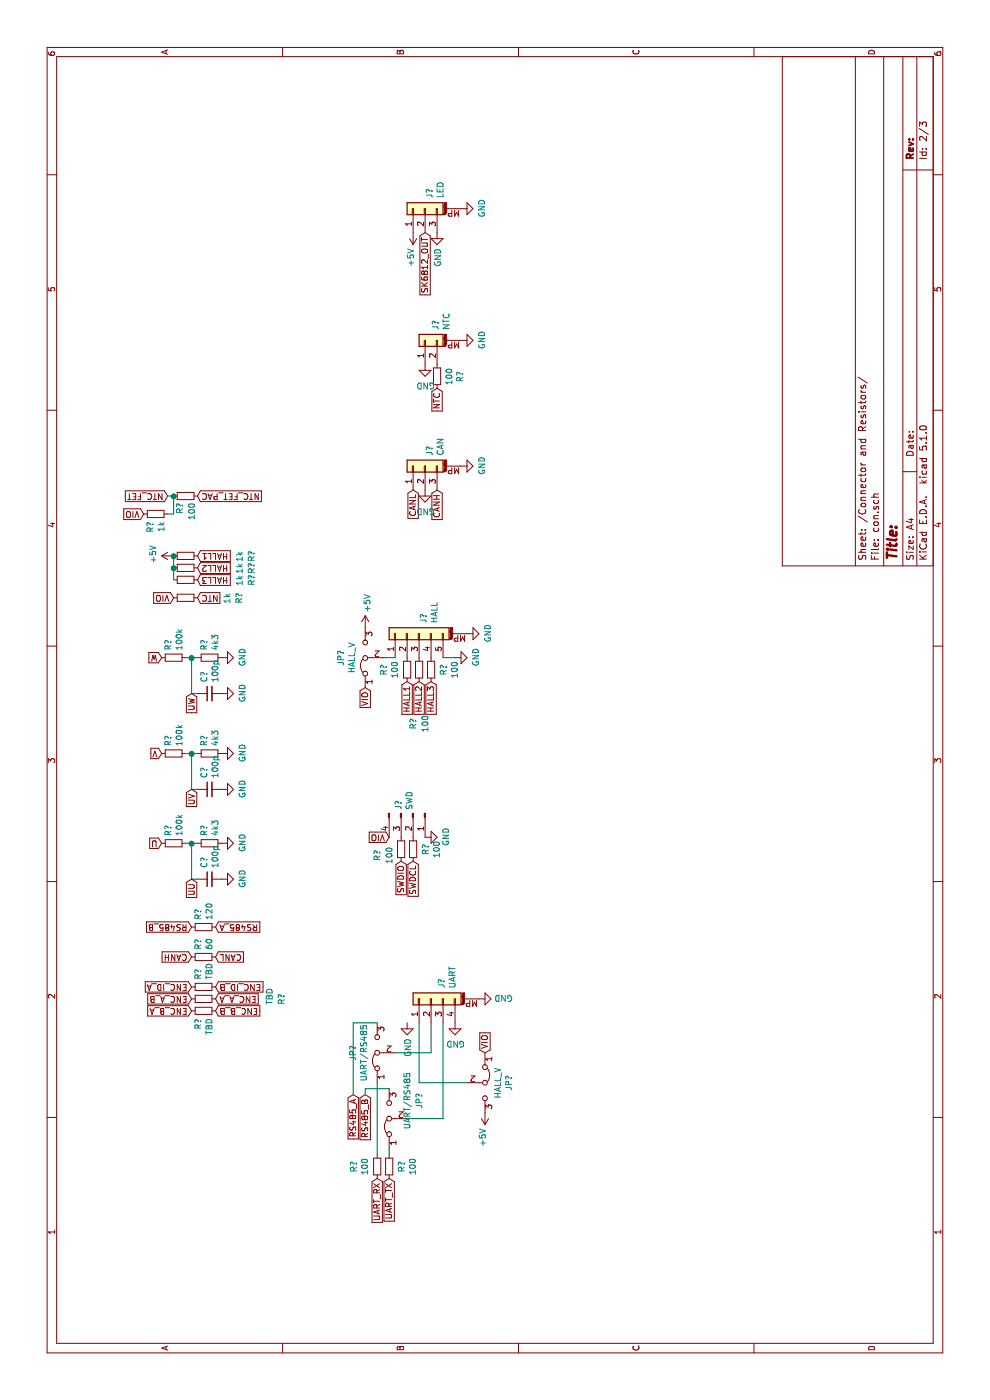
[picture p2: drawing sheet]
EESchema Schematic File Version 4
LIBS:PAC5523-cache
EELAYER 29 0
EELAYER END
$Descr A4 11693 8268
encoding utf-8
Sheet 2 3
Title ""
Date ""
Rev ""
Comp ""
Comment1 ""
Comment2 ""
Comment3 ""
Comment4 ""
$EndDescr
Text GLabel 7050 1650 3    50   Input ~ 0
HALL1
Text GLabel 6950 1650 3    50   Input ~ 0
HALL2
Text GLabel 6850 1650 3    50   Input ~ 0
HALL3
$Comp
L Device:R_Small R?
U 1 1
P 7050 1550
AR Path="/5D5B747D" Ref="R?"  Part="1" 
AR Path="/5D59ABFE/5D5B747D" Ref="R?"  Part="1" 
F 0 "R?" H 7000 1000 50  0000 L CNN
F 1 "1k" H 7000 1100 50  0000 L CNN
F 2 "Resistor_SMD:R_0603_1608Metric" H 7050 1550 50  0001 C CNN
F 3 "~" H 7050 1550 50  0001 C CNN
	1    7050 1550
	1    0    0    -1  
$EndComp
$Comp
L Device:R_Small R?
U 1 1
P 6950 1550
AR Path="/5D5B7483" Ref="R?"  Part="1" 
AR Path="/5D59ABFE/5D5B7483" Ref="R?"  Part="1" 
F 0 "R?" H 6900 1000 50  0000 L CNN
F 1 "1k" H 6900 1100 50  0000 L CNN
F 2 "Resistor_SMD:R_0603_1608Metric" H 6950 1550 50  0001 C CNN
F 3 "~" H 6950 1550 50  0001 C CNN
	1    6950 1550
	1    0    0    -1  
$EndComp
$Comp
L Device:R_Small R?
U 1 1
P 6850 1550
AR Path="/5D5B7489" Ref="R?"  Part="1" 
AR Path="/5D59ABFE/5D5B7489" Ref="R?"  Part="1" 
F 0 "R?" H 6800 1000 50  0000 L CNN
F 1 "1k" H 6800 1100 50  0000 L CNN
F 2 "Resistor_SMD:R_0603_1608Metric" H 6850 1550 50  0001 C CNN
F 3 "~" H 6850 1550 50  0001 C CNN
	1    6850 1550
	1    0    0    -1  
$EndComp
Wire Wire Line
	6850 1450 6950 1450
Connection ~ 6950 1450
Wire Wire Line
	6950 1450 7050 1450
$Comp
L Device:R_Small R?
U 1 1
P 6200 1450
AR Path="/5D5B7493" Ref="R?"  Part="1" 
AR Path="/5D59ABFE/5D5B7493" Ref="R?"  Part="1" 
F 0 "R?" H 6259 1496 50  0000 L CNN
F 1 "100k" H 6259 1405 50  0000 L CNN
F 2 "Resistor_SMD:R_0603_1608Metric" H 6200 1450 50  0001 C CNN
F 3 "~" H 6200 1450 50  0001 C CNN
	1    6200 1450
	1    0    0    -1  
$EndComp
$Comp
L Device:R_Small R?
U 1 1
P 6200 1750
AR Path="/5D5B7499" Ref="R?"  Part="1" 
AR Path="/5D59ABFE/5D5B7499" Ref="R?"  Part="1" 
F 0 "R?" H 6259 1796 50  0000 L CNN
F 1 "4k3" H 6259 1705 50  0000 L CNN
F 2 "Resistor_SMD:R_0603_1608Metric" H 6200 1750 50  0001 C CNN
F 3 "~" H 6200 1750 50  0001 C CNN
	1    6200 1750
	1    0    0    -1  
$EndComp
$Comp
L Device:C_Small C?
U 1 1
P 5900 1750
AR Path="/5D5B749F" Ref="C?"  Part="1" 
AR Path="/5D59ABFE/5D5B749F" Ref="C?"  Part="1" 
F 0 "C?" H 5992 1796 50  0000 L CNN
F 1 "100p" H 5992 1705 50  0000 L CNN
F 2 "Capacitor_SMD:C_0603_1608Metric" H 5900 1750 50  0001 C CNN
F 3 "~" H 5900 1750 50  0001 C CNN
	1    5900 1750
	1    0    0    -1  
$EndComp
$Comp
L power:GND #PWR?
U 1 1
P 6200 1850
AR Path="/5D5B74A5" Ref="#PWR?"  Part="1" 
AR Path="/5D59ABFE/5D5B74A5" Ref="#PWR?"  Part="1" 
F 0 "#PWR?" H 6200 1600 50  0001 C CNN
F 1 "GND" H 6205 1677 50  0000 C CNN
F 2 "" H 6200 1850 50  0001 C CNN
F 3 "" H 6200 1850 50  0001 C CNN
	1    6200 1850
	1    0    0    -1  
$EndComp
$Comp
L power:GND #PWR?
U 1 1
P 5900 1850
AR Path="/5D5B74AB" Ref="#PWR?"  Part="1" 
AR Path="/5D59ABFE/5D5B74AB" Ref="#PWR?"  Part="1" 
F 0 "#PWR?" H 5900 1600 50  0001 C CNN
F 1 "GND" H 5905 1677 50  0000 C CNN
F 2 "" H 5900 1850 50  0001 C CNN
F 3 "" H 5900 1850 50  0001 C CNN
	1    5900 1850
	1    0    0    -1  
$EndComp
Wire Wire Line
	6200 1550 6200 1600
Wire Wire Line
	6200 1600 5900 1600
Wire Wire Line
	5900 1600 5900 1650
Connection ~ 6200 1600
Wire Wire Line
	6200 1600 6200 1650
Text GLabel 6200 1350 1    50   Input ~ 0
W
Text GLabel 5900 1600 0    50   Input ~ 0
UW
$Comp
L Device:R_Small R?
U 1 1
P 5400 1450
AR Path="/5D5B74B8" Ref="R?"  Part="1" 
AR Path="/5D59ABFE/5D5B74B8" Ref="R?"  Part="1" 
F 0 "R?" H 5459 1496 50  0000 L CNN
F 1 "100k" H 5459 1405 50  0000 L CNN
F 2 "Resistor_SMD:R_0603_1608Metric" H 5400 1450 50  0001 C CNN
F 3 "~" H 5400 1450 50  0001 C CNN
	1    5400 1450
	1    0    0    -1  
$EndComp
$Comp
L Device:R_Small R?
U 1 1
P 5400 1750
AR Path="/5D5B74BE" Ref="R?"  Part="1" 
AR Path="/5D59ABFE/5D5B74BE" Ref="R?"  Part="1" 
F 0 "R?" H 5459 1796 50  0000 L CNN
F 1 "4k3" H 5459 1705 50  0000 L CNN
F 2 "Resistor_SMD:R_0603_1608Metric" H 5400 1750 50  0001 C CNN
F 3 "~" H 5400 1750 50  0001 C CNN
	1    5400 1750
	1    0    0    -1  
$EndComp
$Comp
L Device:C_Small C?
U 1 1
P 5100 1750
AR Path="/5D5B74C4" Ref="C?"  Part="1" 
AR Path="/5D59ABFE/5D5B74C4" Ref="C?"  Part="1" 
F 0 "C?" H 5192 1796 50  0000 L CNN
F 1 "100p" H 5192 1705 50  0000 L CNN
F 2 "Capacitor_SMD:C_0603_1608Metric" H 5100 1750 50  0001 C CNN
F 3 "~" H 5100 1750 50  0001 C CNN
	1    5100 1750
	1    0    0    -1  
$EndComp
$Comp
L power:GND #PWR?
U 1 1
P 5400 1850
AR Path="/5D5B74CA" Ref="#PWR?"  Part="1" 
AR Path="/5D59ABFE/5D5B74CA" Ref="#PWR?"  Part="1" 
F 0 "#PWR?" H 5400 1600 50  0001 C CNN
F 1 "GND" H 5405 1677 50  0000 C CNN
F 2 "" H 5400 1850 50  0001 C CNN
F 3 "" H 5400 1850 50  0001 C CNN
	1    5400 1850
	1    0    0    -1  
$EndComp
$Comp
L power:GND #PWR?
U 1 1
P 5100 1850
AR Path="/5D5B74D0" Ref="#PWR?"  Part="1" 
AR Path="/5D59ABFE/5D5B74D0" Ref="#PWR?"  Part="1" 
F 0 "#PWR?" H 5100 1600 50  0001 C CNN
F 1 "GND" H 5105 1677 50  0000 C CNN
F 2 "" H 5100 1850 50  0001 C CNN
F 3 "" H 5100 1850 50  0001 C CNN
	1    5100 1850
	1    0    0    -1  
$EndComp
Wire Wire Line
	5400 1550 5400 1600
Wire Wire Line
	5400 1600 5100 1600
Wire Wire Line
	5100 1600 5100 1650
Connection ~ 5400 1600
Wire Wire Line
	5400 1600 5400 1650
Text GLabel 5400 1350 1    50   Input ~ 0
V
Text GLabel 5100 1600 0    50   Input ~ 0
UV
$Comp
L Device:R_Small R?
U 1 1
P 4650 1450
AR Path="/5D5B74DD" Ref="R?"  Part="1" 
AR Path="/5D59ABFE/5D5B74DD" Ref="R?"  Part="1" 
F 0 "R?" H 4709 1496 50  0000 L CNN
F 1 "100k" H 4709 1405 50  0000 L CNN
F 2 "Resistor_SMD:R_0603_1608Metric" H 4650 1450 50  0001 C CNN
F 3 "~" H 4650 1450 50  0001 C CNN
	1    4650 1450
	1    0    0    -1  
$EndComp
$Comp
L Device:R_Small R?
U 1 1
P 4650 1750
AR Path="/5D5B74E3" Ref="R?"  Part="1" 
AR Path="/5D59ABFE/5D5B74E3" Ref="R?"  Part="1" 
F 0 "R?" H 4709 1796 50  0000 L CNN
F 1 "4k3" H 4709 1705 50  0000 L CNN
F 2 "Resistor_SMD:R_0603_1608Metric" H 4650 1750 50  0001 C CNN
F 3 "~" H 4650 1750 50  0001 C CNN
	1    4650 1750
	1    0    0    -1  
$EndComp
$Comp
L Device:C_Small C?
U 1 1
P 4350 1750
AR Path="/5D5B74E9" Ref="C?"  Part="1" 
AR Path="/5D59ABFE/5D5B74E9" Ref="C?"  Part="1" 
F 0 "C?" H 4442 1796 50  0000 L CNN
F 1 "100p" H 4442 1705 50  0000 L CNN
F 2 "Capacitor_SMD:C_0603_1608Metric" H 4350 1750 50  0001 C CNN
F 3 "~" H 4350 1750 50  0001 C CNN
	1    4350 1750
	1    0    0    -1  
$EndComp
$Comp
L power:GND #PWR?
U 1 1
P 4650 1850
AR Path="/5D5B74EF" Ref="#PWR?"  Part="1" 
AR Path="/5D59ABFE/5D5B74EF" Ref="#PWR?"  Part="1" 
F 0 "#PWR?" H 4650 1600 50  0001 C CNN
F 1 "GND" H 4655 1677 50  0000 C CNN
F 2 "" H 4650 1850 50  0001 C CNN
F 3 "" H 4650 1850 50  0001 C CNN
	1    4650 1850
	1    0    0    -1  
$EndComp
$Comp
L power:GND #PWR?
U 1 1
P 4350 1850
AR Path="/5D5B74F5" Ref="#PWR?"  Part="1" 
AR Path="/5D59ABFE/5D5B74F5" Ref="#PWR?"  Part="1" 
F 0 "#PWR?" H 4350 1600 50  0001 C CNN
F 1 "GND" H 4355 1677 50  0000 C CNN
F 2 "" H 4350 1850 50  0001 C CNN
F 3 "" H 4350 1850 50  0001 C CNN
	1    4350 1850
	1    0    0    -1  
$EndComp
Wire Wire Line
	4650 1550 4650 1600
Wire Wire Line
	4650 1600 4350 1600
Wire Wire Line
	4350 1600 4350 1650
Connection ~ 4650 1600
Wire Wire Line
	4650 1600 4650 1650
Text GLabel 4650 1350 1    50   Input ~ 0
U
Text GLabel 4350 1600 0    50   Input ~ 0
UU
Text GLabel 7550 1400 1    50   Input ~ 0
NTC_FET
$Comp
L Device:R_Small R?
U 1 1
P 7550 1550
AR Path="/5D5B7503" Ref="R?"  Part="1" 
AR Path="/5D59ABFE/5D5B7503" Ref="R?"  Part="1" 
F 0 "R?" H 7400 1600 50  0000 L CNN
F 1 "100" H 7350 1500 50  0000 L CNN
F 2 "Resistor_SMD:R_0603_1608Metric" H 7550 1550 50  0001 C CNN
F 3 "~" H 7550 1550 50  0001 C CNN
	1    7550 1550
	1    0    0    -1  
$EndComp
Wire Wire Line
	7550 1450 7400 1450
Wire Wire Line
	7400 1450 7400 1400
$Comp
L Device:R_Small R?
U 1 1
P 7400 1300
AR Path="/5D5B750B" Ref="R?"  Part="1" 
AR Path="/5D59ABFE/5D5B750B" Ref="R?"  Part="1" 
F 0 "R?" H 7342 1346 50  0000 R CNN
F 1 "1k" H 7342 1255 50  0000 R CNN
F 2 "Resistor_SMD:R_0603_1608Metric" H 7400 1300 50  0001 C CNN
F 3 "~" H 7400 1300 50  0001 C CNN
	1    7400 1300
	1    0    0    -1  
$EndComp
Wire Wire Line
	7550 1400 7550 1450
Connection ~ 7550 1450
Text GLabel 7400 1200 1    50   Input ~ 0
VIO
$Comp
L Device:R_Small R?
U 1 1
P 6700 1550
AR Path="/5D5B7514" Ref="R?"  Part="1" 
AR Path="/5D59ABFE/5D5B7514" Ref="R?"  Part="1" 
F 0 "R?" H 6750 2000 50  0000 R CNN
F 1 "1k" H 6750 1900 50  0000 R CNN
F 2 "Resistor_SMD:R_0603_1608Metric" H 6700 1550 50  0001 C CNN
F 3 "~" H 6700 1550 50  0001 C CNN
	1    6700 1550
	-1   0    0    1   
$EndComp
Text GLabel 6700 1450 1    50   Input ~ 0
VIO
Text GLabel 7550 1650 3    50   Input ~ 0
NTC_FET_PAC
Text GLabel 6700 1650 3    50   Input ~ 0
NTC
Text GLabel 3700 1600 1    50   Input ~ 0
CANH
Text GLabel 3700 1800 3    50   Input ~ 0
CANL
$Comp
L Device:R_Small R?
U 1 1
P 3700 1700
AR Path="/5D5B751F" Ref="R?"  Part="1" 
AR Path="/5D59ABFE/5D5B751F" Ref="R?"  Part="1" 
F 0 "R?" H 3759 1746 50  0000 L CNN
F 1 "60" H 3759 1655 50  0000 L CNN
F 2 "Resistor_SMD:R_0603_1608Metric" H 3700 1700 50  0001 C CNN
F 3 "~" H 3700 1700 50  0001 C CNN
	1    3700 1700
	1    0    0    -1  
$EndComp
Text GLabel 3950 1800 3    50   Input ~ 0
RS485_A
Text GLabel 3950 1600 1    50   Input ~ 0
RS485_B
$Comp
L Device:R_Small R?
U 1 1
P 3950 1700
AR Path="/5D5B7527" Ref="R?"  Part="1" 
AR Path="/5D59ABFE/5D5B7527" Ref="R?"  Part="1" 
F 0 "R?" H 4009 1746 50  0000 L CNN
F 1 "120" H 4009 1655 50  0000 L CNN
F 2 "Resistor_SMD:R_0603_1608Metric" H 3950 1700 50  0001 C CNN
F 3 "~" H 3950 1700 50  0001 C CNN
	1    3950 1700
	1    0    0    -1  
$EndComp
Text GLabel 3350 1600 1    50   Input ~ 0
ENC_A_B
Text GLabel 3350 1800 3    50   Input ~ 0
ENC_A_A
Text GLabel 3250 1600 1    50   Input ~ 0
ENC_B_A
Text GLabel 3250 1800 3    50   Input ~ 0
ENC_B_B
Text GLabel 3450 1800 3    50   Input ~ 0
ENC_ID_B
Text GLabel 3450 1600 1    50   Input ~ 0
ENC_ID_A
$Comp
L Device:R_Small R?
U 1 1
P 3250 1700
AR Path="/5D5B7533" Ref="R?"  Part="1" 
AR Path="/5D59ABFE/5D5B7533" Ref="R?"  Part="1" 
F 0 "R?" H 3191 1746 50  0000 R CNN
F 1 "TBD" H 3191 1655 50  0000 R CNN
F 2 "Resistor_SMD:R_0603_1608Metric" H 3250 1700 50  0001 C CNN
F 3 "~" H 3250 1700 50  0001 C CNN
	1    3250 1700
	1    0    0    -1  
$EndComp
$Comp
L Device:R_Small R?
U 1 1
P 3350 1700
AR Path="/5D5B7539" Ref="R?"  Part="1" 
AR Path="/5D59ABFE/5D5B7539" Ref="R?"  Part="1" 
F 0 "R?" H 3300 1050 50  0000 L CNN
F 1 "TBD" H 3300 1150 50  0000 L CNN
F 2 "Resistor_SMD:R_0603_1608Metric" H 3350 1700 50  0001 C CNN
F 3 "~" H 3350 1700 50  0001 C CNN
	1    3350 1700
	1    0    0    -1  
$EndComp
$Comp
L Device:R_Small R?
U 1 1
P 3450 1700
AR Path="/5D5B753F" Ref="R?"  Part="1" 
AR Path="/5D59ABFE/5D5B753F" Ref="R?"  Part="1" 
F 0 "R?" H 3509 1746 50  0000 L CNN
F 1 "TBD" H 3509 1655 50  0000 L CNN
F 2 "Resistor_SMD:R_0603_1608Metric" H 3450 1700 50  0001 C CNN
F 3 "~" H 3450 1700 50  0001 C CNN
	1    3450 1700
	1    0    0    -1  
$EndComp
Text GLabel 9750 3550 0    50   Input ~ 0
SK6812_OUT
$Comp
L power:+5V #PWR?
U 1 1
P 9750 3450
AR Path="/5D5B7546" Ref="#PWR?"  Part="1" 
AR Path="/5D59ABFE/5D5B7546" Ref="#PWR?"  Part="1" 
F 0 "#PWR?" H 9750 3300 50  0001 C CNN
F 1 "+5V" V 9765 3578 50  0000 L CNN
F 2 "" H 9750 3450 50  0001 C CNN
F 3 "" H 9750 3450 50  0001 C CNN
	1    9750 3450
	0    -1   -1   0   
$EndComp
$Comp
L power:GND #PWR?
U 1 1
P 9750 3650
AR Path="/5D5B754C" Ref="#PWR?"  Part="1" 
AR Path="/5D59ABFE/5D5B754C" Ref="#PWR?"  Part="1" 
F 0 "#PWR?" H 9750 3400 50  0001 C CNN
F 1 "GND" V 9755 3522 50  0000 R CNN
F 2 "" H 9750 3650 50  0001 C CNN
F 3 "" H 9750 3650 50  0001 C CNN
	1    9750 3650
	0    1    1    0   
$EndComp
$Comp
L Device:R_Small R?
U 1 1
P 8550 3650
AR Path="/5D5B7552" Ref="R?"  Part="1" 
AR Path="/5D59ABFE/5D5B7552" Ref="R?"  Part="1" 
F 0 "R?" V 8354 3650 50  0000 C CNN
F 1 "100" V 8445 3650 50  0000 C CNN
F 2 "Resistor_SMD:R_0603_1608Metric" H 8550 3650 50  0001 C CNN
F 3 "~" H 8550 3650 50  0001 C CNN
	1    8550 3650
	0    -1   -1   0   
$EndComp
Text GLabel 8450 3650 0    50   Input ~ 0
NTC
$Comp
L power:GND #PWR?
U 1 1
P 7800 3850
AR Path="/5D5B7559" Ref="#PWR?"  Part="1" 
AR Path="/5D59ABFE/5D5B7559" Ref="#PWR?"  Part="1" 
F 0 "#PWR?" H 7800 3600 50  0001 C CNN
F 1 "GND" H 7805 3677 50  0000 C CNN
F 2 "" H 7800 3850 50  0001 C CNN
F 3 "" H 7800 3850 50  0001 C CNN
	1    7800 3850
	1    0    0    -1  
$EndComp
Text GLabel 7600 3450 0    50   Input ~ 0
CANL
Text GLabel 7600 3650 0    50   Input ~ 0
CANH
$Comp
L power:GND #PWR?
U 1 1
P 7600 3550
AR Path="/5D5B7561" Ref="#PWR?"  Part="1" 
AR Path="/5D59ABFE/5D5B7561" Ref="#PWR?"  Part="1" 
F 0 "#PWR?" H 7600 3300 50  0001 C CNN
F 1 "GND" H 7605 3377 50  0000 C CNN
F 2 "" H 7600 3550 50  0001 C CNN
F 3 "" H 7600 3550 50  0001 C CNN
	1    7600 3550
	0    1    1    0   
$EndComp
$Comp
L power:+5V #PWR?
U 1 1
P 6450 3050
AR Path="/5D5B7567" Ref="#PWR?"  Part="1" 
AR Path="/5D59ABFE/5D5B7567" Ref="#PWR?"  Part="1" 
F 0 "#PWR?" H 6450 2900 50  0001 C CNN
F 1 "+5V" V 6465 3178 50  0000 L CNN
F 2 "" H 6450 3050 50  0001 C CNN
F 3 "" H 6450 3050 50  0001 C CNN
	1    6450 3050
	0    1    1    0   
$EndComp
Wire Wire Line
	6200 3800 6200 3700
Wire Wire Line
	6200 3200 6200 3300
$Comp
L Jumper:Jumper_3_Bridged12 JP?
U 1 1
P 6200 3050
AR Path="/5D5B756F" Ref="JP?"  Part="1" 
AR Path="/5D59ABFE/5D5B756F" Ref="JP?"  Part="1" 
F 0 "JP?" H 6200 3254 50  0000 C CNN
F 1 "HALL_V" H 6200 3163 50  0000 C CNN
F 2 "Jumper:SolderJumper-3_P1.3mm_Bridged2Bar12_Pad1.0x1.5mm" H 6200 3050 50  0001 C CNN
F 3 "~" H 6200 3050 50  0001 C CNN
	1    6200 3050
	1    0    0    -1  
$EndComp
$Comp
L power:GND #PWR?
U 1 1
P 6200 3800
AR Path="/5D5B7575" Ref="#PWR?"  Part="1" 
AR Path="/5D59ABFE/5D5B7575" Ref="#PWR?"  Part="1" 
F 0 "#PWR?" H 6200 3550 50  0001 C CNN
F 1 "GND" H 6205 3627 50  0000 C CNN
F 2 "" H 6200 3800 50  0001 C CNN
F 3 "" H 6200 3800 50  0001 C CNN
	1    6200 3800
	1    0    0    -1  
$EndComp
$Comp
L Device:R_Small R?
U 1 1
P 6100 3500
AR Path="/5D5B757B" Ref="R?"  Part="1" 
AR Path="/5D59ABFE/5D5B757B" Ref="R?"  Part="1" 
F 0 "R?" V 6050 3050 50  0000 C CNN
F 1 "100" V 6150 3050 50  0000 C CNN
F 2 "Resistor_SMD:R_0603_1608Metric" H 6100 3500 50  0001 C CNN
F 3 "~" H 6100 3500 50  0001 C CNN
	1    6100 3500
	0    1    1    0   
$EndComp
$Comp
L Device:R_Small R?
U 1 1
P 6100 3400
AR Path="/5D5B7581" Ref="R?"  Part="1" 
AR Path="/5D59ABFE/5D5B7581" Ref="R?"  Part="1" 
F 0 "R?" V 5904 3400 50  0000 C CNN
F 1 "100" V 5995 3400 50  0000 C CNN
F 2 "Resistor_SMD:R_0603_1608Metric" H 6100 3400 50  0001 C CNN
F 3 "~" H 6100 3400 50  0001 C CNN
	1    6100 3400
	0    1    1    0   
$EndComp
Text GLabel 5950 3050 0    50   Input ~ 0
VIO
Text GLabel 6000 3600 0    50   Input ~ 0
HALL3
Text GLabel 6000 3500 0    50   Input ~ 0
HALL2
Text GLabel 6000 3400 0    50   Input ~ 0
HALL1
$Comp
L Device:R_Small R?
U 1 1
P 6100 3600
AR Path="/5D5B758B" Ref="R?"  Part="1" 
AR Path="/5D59ABFE/5D5B758B" Ref="R?"  Part="1" 
F 0 "R?" V 6204 3600 50  0000 C CNN
F 1 "100" V 6295 3600 50  0000 C CNN
F 2 "Resistor_SMD:R_0603_1608Metric" H 6100 3600 50  0001 C CNN
F 3 "~" H 6100 3600 50  0001 C CNN
	1    6100 3600
	0    1    1    0   
$EndComp
Wire Wire Line
	2650 3500 2650 3900
$Comp
L power:+5V #PWR?
U 1 1
P 2400 4050
AR Path="/5D5B7592" Ref="#PWR?"  Part="1" 
AR Path="/5D59ABFE/5D5B7592" Ref="#PWR?"  Part="1" 
F 0 "#PWR?" H 2400 3900 50  0001 C CNN
F 1 "+5V" V 2415 4178 50  0000 L CNN
F 2 "" H 2400 4050 50  0001 C CNN
F 3 "" H 2400 4050 50  0001 C CNN
	1    2400 4050
	0    -1   -1   0   
$EndComp
$Comp
L Jumper:Jumper_3_Bridged12 JP?
U 1 1
P 2650 4050
AR Path="/5D5B7598" Ref="JP?"  Part="1" 
AR Path="/5D59ABFE/5D5B7598" Ref="JP?"  Part="1" 
F 0 "JP?" H 2650 4254 50  0000 C CNN
F 1 "HALL_V" H 2650 4163 50  0000 C CNN
F 2 "Jumper:SolderJumper-3_P1.3mm_Bridged2Bar12_Pad1.0x1.5mm" H 2650 4050 50  0001 C CNN
F 3 "~" H 2650 4050 50  0001 C CNN
	1    2650 4050
	-1   0    0    1   
$EndComp
Text GLabel 2900 4050 2    50   Input ~ 0
VIO
Wire Wire Line
	3150 3500 2650 3500
$Comp
L Connector:Conn_01x04_Male J?
U 1 1
P 4900 3450
AR Path="/5D5B75A0" Ref="J?"  Part="1" 
AR Path="/5D59ABFE/5D5B75A0" Ref="J?"  Part="1" 
F 0 "J?" H 4872 3332 50  0000 R CNN
F 1 "SWD" H 4872 3423 50  0000 R CNN
F 2 "Connector_PinHeader_2.54mm:PinHeader_1x04_P2.54mm_Vertical" H 4900 3450 50  0001 C CNN
F 3 "~" H 4900 3450 50  0001 C CNN
	1    4900 3450
	-1   0    0    1   
$EndComp
Text GLabel 4700 3250 1    50   Input ~ 0
VIO
$Comp
L power:GND #PWR?
U 1 1
P 4700 3550
AR Path="/5D5B75A7" Ref="#PWR?"  Part="1" 
AR Path="/5D59ABFE/5D5B75A7" Ref="#PWR?"  Part="1" 
F 0 "#PWR?" H 4700 3300 50  0001 C CNN
F 1 "GND" H 4705 3377 50  0000 C CNN
F 2 "" H 4700 3550 50  0001 C CNN
F 3 "" H 4700 3550 50  0001 C CNN
	1    4700 3550
	1    0    0    -1  
$EndComp
$Comp
L power:GND #PWR?
U 1 1
P 3150 3400
AR Path="/5D5B75AD" Ref="#PWR?"  Part="1" 
AR Path="/5D59ABFE/5D5B75AD" Ref="#PWR?"  Part="1" 
F 0 "#PWR?" H 3150 3150 50  0001 C CNN
F 1 "GND" V 3155 3272 50  0000 R CNN
F 2 "" H 3150 3400 50  0001 C CNN
F 3 "" H 3150 3400 50  0001 C CNN
	1    3150 3400
	0    1    1    0   
$EndComp
Wire Wire Line
	2350 3700 3150 3700
Wire Wire Line
	2900 3600 3150 3600
Text GLabel 2550 2950 0    50   Input ~ 0
RS485_A
Text GLabel 1850 3250 0    50   Input ~ 0
UART_TX
Text GLabel 1850 3150 0    50   Input ~ 0
UART_RX
Text GLabel 2550 3050 0    50   Input ~ 0
RS485_B
$Comp
L Jumper:Jumper_3_Bridged12 JP?
U 1 1
P 2350 3250
AR Path="/5D5B75B9" Ref="JP?"  Part="1" 
AR Path="/5D59ABFE/5D5B75B9" Ref="JP?"  Part="1" 
F 0 "JP?" H 2500 3000 50  0000 C CNN
F 1 "UART/RS485" H 2500 3100 50  0000 C CNN
F 2 "Jumper:SolderJumper-3_P1.3mm_Bridged2Bar12_Pad1.0x1.5mm" H 2350 3250 50  0001 C CNN
F 3 "~" H 2350 3250 50  0001 C CNN
	1    2350 3250
	1    0    0    -1  
$EndComp
$Comp
L Jumper:Jumper_3_Bridged12 JP?
U 1 1
P 2900 3150
AR Path="/5D5B75BF" Ref="JP?"  Part="1" 
AR Path="/5D59ABFE/5D5B75BF" Ref="JP?"  Part="1" 
F 0 "JP?" H 2900 3354 50  0000 C CNN
F 1 "UART/RS485" H 2900 3263 50  0000 C CNN
F 2 "Jumper:SolderJumper-3_P1.3mm_Bridged2Bar12_Pad1.0x1.5mm" H 2900 3150 50  0001 C CNN
F 3 "~" H 2900 3150 50  0001 C CNN
	1    2900 3150
	1    0    0    -1  
$EndComp
Wire Wire Line
	2600 3250 2600 3050
Wire Wire Line
	3150 3150 3150 2950
Wire Wire Line
	2900 3600 2900 3300
Wire Wire Line
	2350 3700 2350 3400
$Comp
L power:GND #PWR?
U 1 1
P 3150 3800
AR Path="/5D5B75C9" Ref="#PWR?"  Part="1" 
AR Path="/5D59ABFE/5D5B75C9" Ref="#PWR?"  Part="1" 
F 0 "#PWR?" H 3150 3550 50  0001 C CNN
F 1 "GND" H 3155 3627 50  0000 C CNN
F 2 "" H 3150 3800 50  0001 C CNN
F 3 "" H 3150 3800 50  0001 C CNN
	1    3150 3800
	0    1    1    0   
$EndComp
$Comp
L Device:R_Small R?
U 1 1
P 1950 3250
AR Path="/5D5B75CF" Ref="R?"  Part="1" 
AR Path="/5D59ABFE/5D5B75CF" Ref="R?"  Part="1" 
F 0 "R?" V 2054 3250 50  0000 C CNN
F 1 "100" V 2145 3250 50  0000 C CNN
F 2 "Resistor_SMD:R_0603_1608Metric" H 1950 3250 50  0001 C CNN
F 3 "~" H 1950 3250 50  0001 C CNN
	1    1950 3250
	0    1    1    0   
$EndComp
$Comp
L Device:R_Small R?
U 1 1
P 1950 3150
AR Path="/5D5B75D5" Ref="R?"  Part="1" 
AR Path="/5D59ABFE/5D5B75D5" Ref="R?"  Part="1" 
F 0 "R?" V 1754 3150 50  0000 C CNN
F 1 "100" V 1845 3150 50  0000 C CNN
F 2 "Resistor_SMD:R_0603_1608Metric" H 1950 3150 50  0001 C CNN
F 3 "~" H 1950 3150 50  0001 C CNN
	1    1950 3150
	0    1    1    0   
$EndComp
Wire Wire Line
	2100 3250 2050 3250
Wire Wire Line
	2050 3150 2650 3150
Wire Wire Line
	2550 3050 2600 3050
Wire Wire Line
	2550 2950 3150 2950
$Comp
L Device:R_Small R?
U 1 1
P 4600 3350
AR Path="/5D5B75DF" Ref="R?"  Part="1" 
AR Path="/5D59ABFE/5D5B75DF" Ref="R?"  Part="1" 
F 0 "R?" V 4400 3300 50  0000 C CNN
F 1 "100" V 4500 3300 50  0000 C CNN
F 2 "Resistor_SMD:R_0603_1608Metric" H 4600 3350 50  0001 C CNN
F 3 "~" H 4600 3350 50  0001 C CNN
	1    4600 3350
	0    1    1    0   
$EndComp
$Comp
L Device:R_Small R?
U 1 1
P 4600 3450
AR Path="/5D5B75E5" Ref="R?"  Part="1" 
AR Path="/5D59ABFE/5D5B75E5" Ref="R?"  Part="1" 
F 0 "R?" V 4704 3450 50  0000 C CNN
F 1 "100" V 4795 3450 50  0000 C CNN
F 2 "Resistor_SMD:R_0603_1608Metric" H 4600 3450 50  0001 C CNN
F 3 "~" H 4600 3450 50  0001 C CNN
	1    4600 3450
	0    1    1    0   
$EndComp
Text GLabel 4500 3450 0    50   Input ~ 0
SWDCL
Text GLabel 4500 3350 0    50   Input ~ 0
SWDIO
$Comp
L Connector_Generic_MountingPin:Conn_01x03_MountingPin J?
U 1 1
P 7800 3550
AR Path="/5D5B75ED" Ref="J?"  Part="1" 
AR Path="/5D59ABFE/5D5B75ED" Ref="J?"  Part="1" 
F 0 "J?" H 7888 3514 50  0000 L CNN
F 1 "CAN" H 7888 3423 50  0000 L CNN
F 2 "Connector_Molex:Molex_PicoBlade_53261-0371_1x03-1MP_P1.25mm_Horizontal" H 7800 3550 50  0001 C CNN
F 3 "~" H 7800 3550 50  0001 C CNN
	1    7800 3550
	1    0    0    -1  
$EndComp
$Comp
L power:GND #PWR?
U 1 1
P 9950 3850
AR Path="/5D5B75F3" Ref="#PWR?"  Part="1" 
AR Path="/5D59ABFE/5D5B75F3" Ref="#PWR?"  Part="1" 
F 0 "#PWR?" H 9950 3600 50  0001 C CNN
F 1 "GND" H 9955 3677 50  0000 C CNN
F 2 "" H 9950 3850 50  0001 C CNN
F 3 "" H 9950 3850 50  0001 C CNN
	1    9950 3850
	1    0    0    -1  
$EndComp
$Comp
L Connector_Generic_MountingPin:Conn_01x03_MountingPin J?
U 1 1
P 9950 3550
AR Path="/5D5B75F9" Ref="J?"  Part="1" 
AR Path="/5D59ABFE/5D5B75F9" Ref="J?"  Part="1" 
F 0 "J?" H 10038 3514 50  0000 L CNN
F 1 "LED" H 10038 3423 50  0000 L CNN
F 2 "Connector_Molex:Molex_PicoBlade_53261-0371_1x03-1MP_P1.25mm_Horizontal" H 9950 3550 50  0001 C CNN
F 3 "~" H 9950 3550 50  0001 C CNN
	1    9950 3550
	1    0    0    -1  
$EndComp
$Comp
L Connector_Generic_MountingPin:Conn_01x02_MountingPin J?
U 1 1
P 8850 3550
AR Path="/5D5B75FF" Ref="J?"  Part="1" 
AR Path="/5D59ABFE/5D5B75FF" Ref="J?"  Part="1" 
F 0 "J?" H 8938 3464 50  0000 L CNN
F 1 "NTC" H 8938 3373 50  0000 L CNN
F 2 "Connector_Molex:Molex_PicoBlade_53261-0271_1x02-1MP_P1.25mm_Horizontal" H 8850 3550 50  0001 C CNN
F 3 "~" H 8850 3550 50  0001 C CNN
	1    8850 3550
	1    0    0    -1  
$EndComp
$Comp
L power:GND #PWR?
U 1 1
P 8850 3850
AR Path="/5D5B7605" Ref="#PWR?"  Part="1" 
AR Path="/5D59ABFE/5D5B7605" Ref="#PWR?"  Part="1" 
F 0 "#PWR?" H 8850 3600 50  0001 C CNN
F 1 "GND" H 8855 3677 50  0000 C CNN
F 2 "" H 8850 3850 50  0001 C CNN
F 3 "" H 8850 3850 50  0001 C CNN
	1    8850 3850
	1    0    0    -1  
$EndComp
$Comp
L power:GND #PWR?
U 1 1
P 8650 3550
AR Path="/5D5B760B" Ref="#PWR?"  Part="1" 
AR Path="/5D59ABFE/5D5B760B" Ref="#PWR?"  Part="1" 
F 0 "#PWR?" H 8650 3300 50  0001 C CNN
F 1 "GND" H 8655 3377 50  0000 C CNN
F 2 "" H 8650 3550 50  0001 C CNN
F 3 "" H 8650 3550 50  0001 C CNN
	1    8650 3550
	0    1    1    0   
$EndComp
$Comp
L Connector_Generic_MountingPin:Conn_01x05_MountingPin J?
U 1 1
P 6400 3500
AR Path="/5D5B7611" Ref="J?"  Part="1" 
AR Path="/5D59ABFE/5D5B7611" Ref="J?"  Part="1" 
F 0 "J?" H 6488 3464 50  0000 L CNN
F 1 "HALL" H 6488 3373 50  0000 L CNN
F 2 "Connector_Molex:Molex_PicoBlade_53261-0571_1x05-1MP_P1.25mm_Horizontal" H 6400 3500 50  0001 C CNN
F 3 "~" H 6400 3500 50  0001 C CNN
	1    6400 3500
	1    0    0    -1  
$EndComp
$Comp
L power:GND #PWR?
U 1 1
P 6400 3900
AR Path="/5D5B7617" Ref="#PWR?"  Part="1" 
AR Path="/5D59ABFE/5D5B7617" Ref="#PWR?"  Part="1" 
F 0 "#PWR?" H 6400 3650 50  0001 C CNN
F 1 "GND" H 6405 3727 50  0000 C CNN
F 2 "" H 6400 3900 50  0001 C CNN
F 3 "" H 6400 3900 50  0001 C CNN
	1    6400 3900
	1    0    0    -1  
$EndComp
$Comp
L Connector_Generic_MountingPin:Conn_01x04_MountingPin J?
U 1 1
P 3350 3600
AR Path="/5D5B761D" Ref="J?"  Part="1" 
AR Path="/5D59ABFE/5D5B761D" Ref="J?"  Part="1" 
F 0 "J?" H 3438 3514 50  0000 L CNN
F 1 "UART" H 3438 3423 50  0000 L CNN
F 2 "Connector_Molex:Molex_PicoBlade_53261-0471_1x04-1MP_P1.25mm_Horizontal" H 3350 3600 50  0001 C CNN
F 3 "~" H 3350 3600 50  0001 C CNN
	1    3350 3600
	1    0    0    -1  
$EndComp
$Comp
L power:GND #PWR?
U 1 1
P 3350 4000
AR Path="/5D5B7623" Ref="#PWR?"  Part="1" 
AR Path="/5D59ABFE/5D5B7623" Ref="#PWR?"  Part="1" 
F 0 "#PWR?" H 3350 3750 50  0001 C CNN
F 1 "GND" V 3355 3872 50  0000 R CNN
F 2 "" H 3350 4000 50  0001 C CNN
F 3 "" H 3350 4000 50  0001 C CNN
	1    3350 4000
	1    0    0    -1  
$EndComp
$Comp
L power:+5V #PWR?
U 1 1
P 7050 1450
F 0 "#PWR?" H 7050 1300 50  0001 C CNN
F 1 "+5V" H 7065 1623 50  0000 C CNN
F 2 "" H 7050 1450 50  0001 C CNN
F 3 "" H 7050 1450 50  0001 C CNN
	1    7050 1450
	1    0    0    -1  
$EndComp
Connection ~ 7050 1450
$EndSCHEMATC
